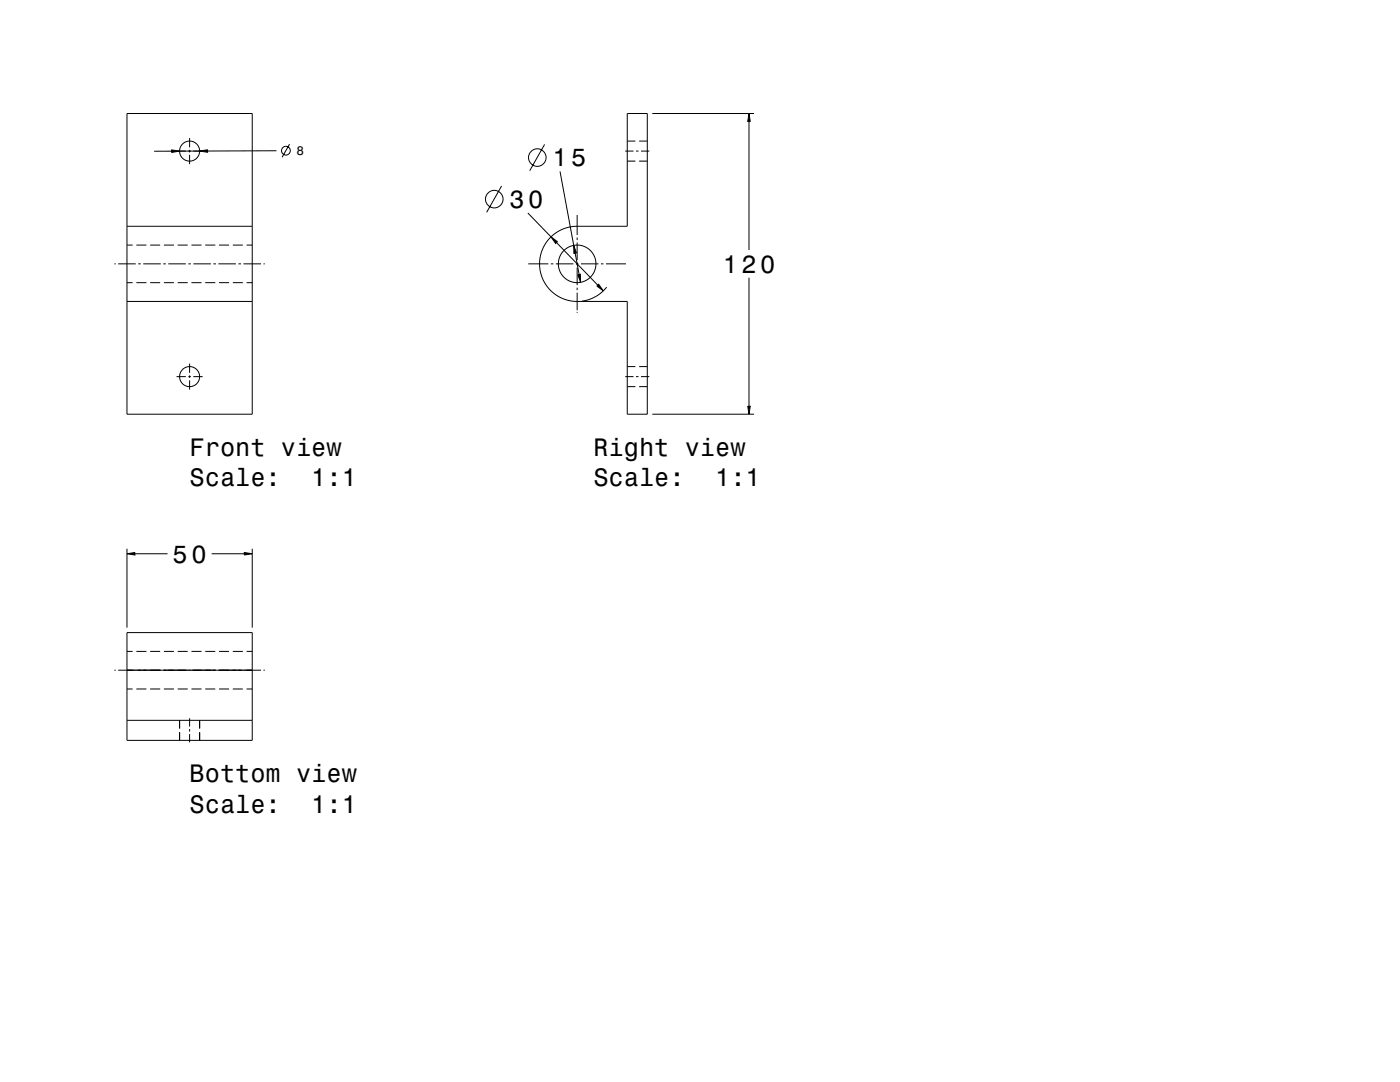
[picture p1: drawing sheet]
<svg xmlns="http://www.w3.org/2000/svg" width="559mm" height="432mm" viewBox="0 0 559 432" stroke-linecap="round" stroke-linejoin="round" font-family="sans-serif">
<g fill="none" stroke="#000" stroke-width=".4">
<path d="M50.7 45.3h50v120h-50zM68.5 59.8l3.2 .5-3.2 .5zM75.7 55.1v3.7M75.7 59.8v1M115.6 57.5l-3 5.3M217.4 57.6l-6 10.5M250.4 45.3h8v120h-8v-45h-20.9l-2.5-.4-2.4-.7-3.6-2.2-2.8-2.9-1.9-3.5-.9-4.4 .4-4.4 1.7-4.2 2.8-3.4 3.8-2.5 2.6-.9 2.9-.5h20.8zM250.4 56.3h3.2M255.1 56.3h3.3M260.4 45.3h40.6M299 45.3l.5 3.2h-1zM299 48.5v51.3"/>
<path d="M68.5 60.3l-7 .1M70.5 60.3h3.7M75.2 60.3h1M75.7 61.8v3.7M77.2 60.3h3.7M79.7 60.3l3.2-.5v1zM79.7 60.3h-8M110.3 60.2l-27.4 .1M200.2 74.2l-5.9 10.5M223.5 68.4l5.5 29.5M249.6 60.3h3.3M250.4 64.3h3.2"/>
<path d="M253.9 60.3h1M255.1 64.3h3.3M255.9 60.3h3.3M50.7 90.3h50M50.7 97.8h2.2M54.4 97.8h4M59.9 97.8h4M65.4 97.8h4M70.9 97.8h4M76.4 97.8h4M81.9 97.8h4M87.4 97.8h4"/>
<path d="M92.9 97.8h4M98.4 97.8h2.3M210.7 85l9.2 9.5M219.9 94.5l2.6 2-.7 .7zM222.1 96.8l16.5 17M229 97.9l1.1 3.1-1 .1zM230.4 85.8v8M230.4 94.8v1M230.4 96.8v7M45.7 105.3h.5M47.2 105.3h7M50.7 112.8h2.2"/>
<path d="M54.4 112.8h4M55.2 105.3h1M57.2 105.3h7M59.9 112.8h4M65.2 105.3h1M65.4 112.8h4M67.2 105.3h7M70.9 112.8h4M75.2 105.3h1M76.4 112.8h4M77.2 105.3h7M81.9 112.8h4"/>
<path d="M85.2 105.3h1M87.2 105.3h7M87.4 112.8h4M92.9 112.8h4M95.2 105.3h1M97.2 105.3h7M98.4 112.8h2.3M105.2 105.3h.5M210.9 105.3h8M219.9 105.3h1M221.9 105.3h7M229.6 101l1.6 8.6"/>
<path d="M229.9 105.3h1M230.4 104.8v1M230.4 106.8v7M230.4 114.8v1M230.4 116.8v7M230.7 109.6l.9-.1 .1 3.2zM231.9 105.3h7M238.2 114.1l.8-.7 1.8 2.7zM239.9 105.3h1M241.9 105.3h8M242.1 114.6l-1.9 2-2.4 1.7-2.5 1.2-2.9 .7M299 110.8v51.3"/>
<path d="M50.7 120.3h50M230.4 124.5v.3M70.5 150.3h3.7M75.2 150.3h1M75.7 145.1v3.7M75.7 149.8v1M75.7 151.8v3.7M77.2 150.3h3.7M249.6 150.3h3.3M250.4 154.3h3.2M250.4 146.3h3.2M253.9 150.3h1"/>
<path d="M255.1 154.3h3.3M255.1 146.3h3.3M255.9 150.3h3.3M260.4 165.3h40.6M298.5 162.1h1l-.5 3.2zM50.7 219v31.5M100.7 219v31.5M50.7 221l3.2-.5v1zM53.9 221h13M84.5 221h13M97.5 220.5l3.2 .5-3.2 .5zM50.7 252.5h50v43h-50z"/>
<path d="M50.7 260h2.2M54.4 260h4M59.9 260h4M65.4 260h4M70.9 260h4M76.4 260h4M81.9 260h4M87.4 260h4M92.9 260h4M98.4 260h2.3M45.7 267.5h.5M47.2 267.5h57"/>
<path d="M50.7 275h2.2M54.4 275h4M59.9 275h4M65.4 275h4M70.9 275h4M76.4 275h4M81.9 275h4M87.4 275h4M92.9 275h4M98.4 275h2.3M105.2 267.5h.5M50.7 287.5h50"/>
<path d="M71.7 287.5v3.2M71.7 292.2v3.3M75.7 286.7v3.3M75.7 291v1M75.7 293v3.3M79.7 287.5v3.2M79.7 292.2v3.3"/>
<circle cx="75.7" cy="60.3" r="4"/>
<circle cx="114.1" cy="60.1" r="1.75"/>
<circle cx="197.3" cy="79.5" r="3.5"/>
<circle cx="214.5" cy="62.9" r="3.5"/>
<circle cx="230.4" cy="105.3" r="7.5"/>
<circle cx="75.7" cy="150.3" r="4"/>
</g>
<g fill="#000">
<path d="M79.7 60.3l3.2-.5v1z" fill-rule="evenodd"/>
<path d="M299 45.3l.5 3.2h-1z" fill-rule="evenodd"/>
<path d="M68.5 59.8l3.2 .5-3.2 .5z" fill-rule="evenodd"/>
<path d="M219.9 94.5l2.6 2-.7 .7z" fill-rule="evenodd"/>
<path d="M229 97.9l1.1 3.1-1 .1z" fill-rule="evenodd"/>
<path d="M230.7 109.6l.9-.1 .1 3.2z" fill-rule="evenodd"/>
<path d="M238.2 114.1l.8-.7 1.8 2.7z" fill-rule="evenodd"/>
<path d="M298.5 162.1h1l-.5 3.2z" fill-rule="evenodd"/>
<path d="M50.7 221l3.2-.5v1z" fill-rule="evenodd"/>
<path d="M97.5 220.5l3.2 .5-3.2 .5z" fill-rule="evenodd"/>
</g>
<g font-size="10.1">
<text x="220.5" y="66.4">15</text>
<text x="203.3" y="83">30</text>
<text x="288.4" y="108.8">120</text>
<text x="75.7" y="182">Front view</text>
<text x="236.9" y="182">Right view</text>
<text x="75.7" y="194.1">Scale:</text>
<text x="124.3" y="194.1">1:1</text>
<text x="236.9" y="194.1">Scale:</text>
<text x="285.4" y="194.1">1:1</text>
<text x="68.9" y="224.5">50</text>
<text x="75.7" y="312.2">Bottom view</text>
<text x="75.7" y="324.3">Scale:</text>
<text x="124.3" y="324.3">1:1</text>
</g>
<text font-size="5" x="118.4" y="61.9">8</text>
</svg>
